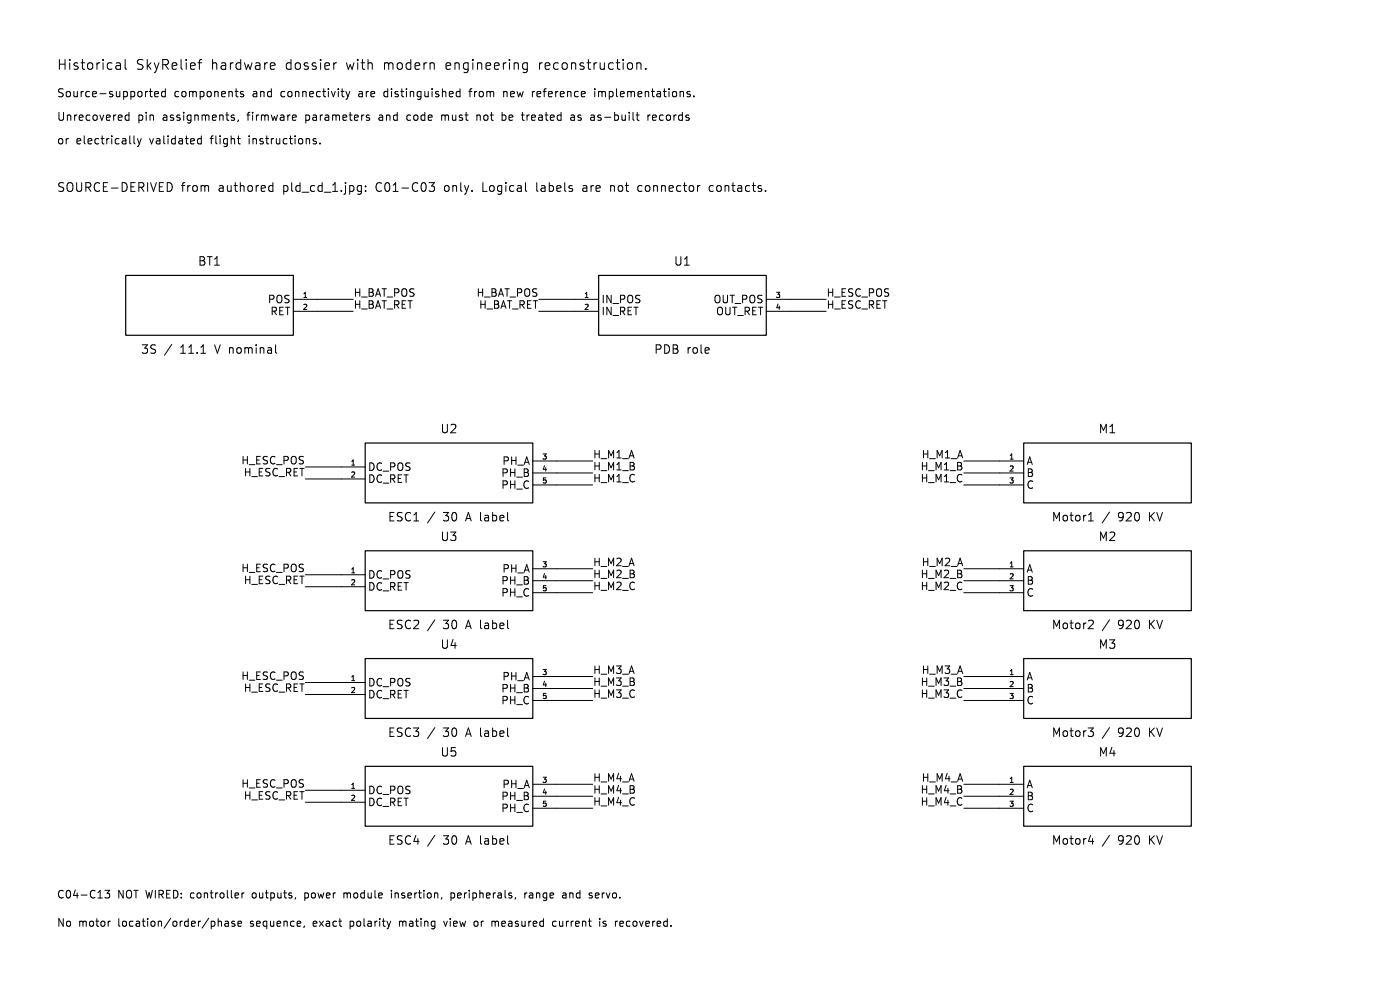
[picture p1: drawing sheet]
<svg xmlns="http://www.w3.org/2000/svg" width="297mm" height="210mm" viewBox="0 0 297 210" stroke-linecap="round" stroke-linejoin="round" font-family="sans-serif">
<path d="M26.7 58.4h35.5v12.7h-35.5zM127 58.4h35.6v12.7h-35.6zM77.5 94h35.5v12.7h-35.5zM217.2 94h35.5v12.7h-35.5zM77.5 116.8h35.5v12.7h-35.5zM217.2 116.8h35.5v12.7h-35.5zM77.5 139.7h35.5v12.7h-35.5zM217.2 139.7h35.5v12.7h-35.5zM77.5 162.6h35.5v12.7h-35.5zM217.2 162.6h35.5v12.7h-35.5z" fill="none" stroke="#000" stroke-width=".25"/>
<g fill="none" stroke="#000" stroke-width=".21">
<path d="M24.7 13.4h.8l.1 1.3M24.7 14.6h.9M25.6 13.8l-.9 .2M26.6 12.6v1.8l.3 .3M31.7 19.4h.6M31.9 18.8v1.5l.4 .2M32.8 20l.8-.2-.1-.3-.5-.1-.2 .2 .1 .8h.6M35.1 19.5l-.5-.1-.3 .3 .1 .7h.7M35.1 18.8v1.7M42 13.3h.8M42.8 12.6l-.4 .1-.1 .2v1.8M49.9 19.4h.6"/>
<path d="M51.6 19.5l-.4-.1-.2 .2 .1 .3 .5 .1v.4h-.6M57.4 13.4l.6-.1 .2 .1 .1 .4-1 .2M57.4 14.6h.8M70.8 13.3v1.4M71.4 13.3l-.4 .1-.2 .3M72.3 19.4h.7M73.4 19.4l.4 1.1M74.2 19.4l-.4 1.1M91.8 13.3l.3 .3v1.1M97.6 19.5l-.5-.1-.3 .3 .1 .7h.7M97.6 18.8v1.7M111.9 13.4l-.6-.1-.4 .4v.6l.2 .3h.8"/>
<path d="M111.9 13.3v1.7a.57 .57 0 0 1-.9 .3M124.1 19.5v.3l-.8 .2M134 13.4l.2 .3v.6l-.2 .3M135.1 13.5a.52 .52 0 0 1 .9 .1v1.1M135.1 13.3v1.4M137 14.5v.2M146.4 19.5l-.4-.1-.3 .2 .1 .3 .6 .1v.4h-.7M27.4 23.8v1.7M27.4 24.5l-.5-.1-.3 .3 .1 .7h.7M28.4 28.8v1.5l.3 .2M29.1 29.4l.5 1.1M29.6 30.5l-.5 .6"/>
<path d="M30 29.4l-.4 1.1M36.2 38.8l.3 .7v.7l-.3 .3M42.7 28.8v1.7M42.7 29.5l-.5-.1-.3 .3 .2 .7h.6M44.2 39.5l.1 1.1M49.7 24.5l-.4-.1-.3 .2 .1 .3 .6 .1v.4h-.7M50.3 29.4h.7M50.3 20.5h.2M50.6 25.4l-.2 .4M50.6 28.8v1.5l.4 .2M57.9 39.5l-.5-.1-.3 .1M57.9 38.7v1.9"/>
<path d="M62.3 24.4l.5 .1v.3l-.8 .2M62.8 25.4l-.5 .1M67.1 29.5l-.4-.1-.3 .2 .1 .3 .6 .1v.4h-.7M67.9 30.4v.1M72.7 20.4l.3 .1M73.8 20.5l-.4 .6M76 39.5h.7M76.7 39.4v1.5l-.4 .3-.4-.1M77.6 39.5v.1M78.4 24.5l-.5-.1-.2 .2 .1 .3 .6 .1v.4h-.7M91 38.7h1.2l-.7 .8 .6 .1v.8l-.3 .2h-.5l-.3-.2M110.6 24.4h.6"/>
<path d="M111.5 38.7v1.6l.2 .3M121.3 24.4l-.2 .1M121.3 24.9a.33 .33 0 0 0-.3 .3 .33 .33 0 0 0 .3 .3M125.5 24.4l-.1 .1M125.5 24.9a.33 .33 0 0 0-.2 .3 .33 .33 0 0 0 .2 .3M134.9 24.4h.7M135.2 23.8v1.5l.4 .2M137.5 24.4v1.1M137.9 24.4l-.3 .1-.1 .2M147.2 20.4v.1M148.5 39.4l-.4 .1-.1 .2M57.1 40.4l.3 .2 .5-.1"/>
<path d="M76 40.5h.7M77.6 40.4v.2M162.4 40.4v.2M36.4 73.1l-1.5 2.3M42.6 74.9h1M58.5 73.1v1.6l.2 .2M62.2 63.5h12.7M62.2 66h12.7M114.3 63.5h12.7M114.3 66h12.7M162.6 63.5h12.7M162.6 66h12.7"/>
<path d="M64.8 99.1h12.7M113 97.8h12.7M204.5 97.8h12.7M64.8 101.6h12.7M92.2 108.6l-1.5 2.3M107.8 110.4l.1 .1M113 100.3h12.7M113 102.9h12.7M204.5 100.3h12.7M204.5 102.9h12.7M230.9 110.5h1M231.1 109.1l.3-.4v1.8"/>
<path d="M235.4 108.6l-1.6 2.3M64.8 121.9h12.7M64.8 124.5h12.7M92.2 131.5l-1.5 2.3M107.8 133.3l.1 .1M113 120.7h12.7M113 123.2h12.7M113 125.7h12.7M204.5 120.7h12.7M204.5 123.2h12.7M204.5 125.7h12.7M231.6 131.6l.3 .3v.4l-1.1 1.1h1.1"/>
<path d="M235.4 131.5l-1.6 2.3M64.8 144.8h12.7M64.8 147.3h12.7M92.2 154.3l-1.5 2.4M107.8 156.1l.1 .1M113 143.5h12.7M113 146.1h12.7M113 148.6h12.7M204.5 143.5h12.7M204.5 146.1h12.7M204.5 148.6h12.7M230.8 154.4h1.1l-.5 .7"/>
<path d="M231.6 155.1l.3 .4v.4l-.3 .3M235.4 154.3l-1.6 2.4M64.8 167.6h12.7M64.8 170.2h12.7M92.2 177.2l-1.5 2.3M107.8 179l.1 .1M113 166.4h12.7M113 168.9h12.7M113 171.5h12.7M204.5 166.4h12.7M204.5 168.9h12.7M204.5 171.5h12.7"/>
<path d="M230.9 178.5h1.1M231.8 177.9v1.2M235.4 177.2l-1.6 2.3M22.3 188.9h1l-.6 .6 .5 .1v.7l-.2 .2-.7-.2M23.4 195.4l-.3 .1M46.3 195.6l.2-.2 .4 .1 .1 1M46.3 194.9v1.6M47.8 195.5h.6l.1 1M48.5 195.8l-.6 .1a.32 .32 0 0 0-.2 .3 .32 .32 0 0 0 .2 .3l.6-.1M49.8 195.5l-.4-.1-.2 .2v.3l.6 .1v.4h-.6M50.4 189.4l.2 .4-.7 .2M50.5 196l.8-.2-.1-.3-.5-.1-.2 .2 .1 .8h.6"/>
<path d="M50.6 190.4l-.2 .1M51.3 189.4v1.1M51.8 189.4l-.3 .1-.2 .2M62.7 190.4l-.1 .3M64.6 196.4l-.2 .3M82.9 195.4l-.4 1.1M93.7 190.4l-.1 .3M104.4 195.4v1.1M104.4 195.5v.1M109.4 190.4l-.2 .3M111.3 189.4v1.1M111.5 189.5l-.2 .2"/>
<path d="M117.5 195.4l-.3 .3v.5l.3 .3M119.5 189.4l-.1 .1M119.5 189.9a.32 .32 0 0 0-.2 .3 .32 .32 0 0 0 .2 .3M125 190.4l.4 .1M125.4 189.4l-.4 .2 .1 .3 .3 .1M127.2 194.9v.1M127.2 195.4v1.1M130.6 195.4v1.1M131 195.4l-.3 .1-.1 .2"/>
</g>
<g font-size="2.9">
<text x="12" y="15">Historical</text>
<text x="28.7" y="15">SkyRelief</text>
<text x="44.6" y="15">hardware</text>
<text x="60.4" y="15">dossier</text>
<text x="73.3" y="15">with</text>
<text x="81.2" y="15">modern</text>
<text x="94.4" y="15">engineering</text>
<text x="114.1" y="15">reconstruction.</text>
</g>
<g font-size="2.6">
<text x="12" y="40.9">SOURCE-DERIVED</text>
<text x="38.3" y="40.9">from</text>
<text x="46.2" y="40.9">authored</text>
<text x="59.9" y="40.9">pld_cd_1.jpg:</text>
<text x="79.7" y="40.9">C01-C03</text>
<text x="94.3" y="40.9">only.</text>
<text x="102.4" y="40.9">Logical</text>
<text x="113.9" y="40.9">labels</text>
<text x="123.8" y="40.9">are</text>
<text x="129.8" y="40.9">not</text>
<text x="135.7" y="40.9">connector</text>
<text x="150.9" y="40.9">contacts.</text>
</g>
<g font-size="2.5">
<text x="42" y="56.5">BT1</text>
<text x="142.9" y="56.5">U1</text>
<text x="29.9" y="75.2">3S</text>
<text x="38.1" y="75.2">11.1</text>
<text x="45.6" y="75.2">V nominal</text>
<text x="138.7" y="75.2">PDB role</text>
<text x="93.4" y="92.1">U2</text>
<text x="233" y="92.1">M1</text>
<text x="82.3" y="110.8">ESC1</text>
<text x="93.9" y="110.8">30</text>
<text x="98.8" y="110.8">A label</text>
<text x="223.1" y="110.8">Motor1</text>
<text x="237.1" y="110.8">920</text>
<text x="243.7" y="110.8">KV</text>
<text x="93.4" y="115">U3</text>
<text x="233" y="115">M2</text>
<text x="82.3" y="133.7">ESC2</text>
<text x="93.4" y="137.8">U4</text>
<text x="93.9" y="133.7">30</text>
<text x="98.8" y="133.7">A label</text>
<text x="223.1" y="133.7">Motor2</text>
<text x="233" y="137.8">M3</text>
<text x="237.1" y="133.7">920</text>
<text x="243.7" y="133.7">KV</text>
<text x="82.3" y="156.5">ESC3</text>
<text x="93.4" y="160.7">U5</text>
<text x="93.9" y="156.5">30</text>
<text x="98.8" y="156.5">A label</text>
<text x="223.1" y="156.5">Motor3</text>
<text x="233" y="160.7">M4</text>
<text x="237.1" y="156.5">920</text>
<text x="243.7" y="156.5">KV</text>
<text x="82.3" y="179.4">ESC4</text>
<text x="93.9" y="179.4">30</text>
<text x="98.8" y="179.4">A label</text>
<text x="223.1" y="179.4">Motor4</text>
<text x="237.1" y="179.4">920</text>
<text x="243.7" y="179.4">KV</text>
</g>
<g font-size="2.4">
<text x="12" y="20.8">Source-supported</text>
<text x="36.8" y="20.8">components</text>
<text x="53.5" y="20.8">and</text>
<text x="59.5" y="20.8">connectivity</text>
<text x="76.1" y="20.8">are</text>
<text x="81.6" y="20.8">distinguished</text>
<text x="99.9" y="20.8">from</text>
<text x="107.2" y="20.8">new</text>
<text x="113.4" y="20.8">reference</text>
<text x="126.7" y="20.8">implementations.</text>
<text x="12" y="25.8">Unrecovered</text>
<text x="29.1" y="25.8">pin</text>
<text x="34.4" y="25.8">assignments,</text>
<text x="52.5" y="25.8">firmware</text>
<text x="64.8" y="25.8">parameters</text>
<text x="80.5" y="25.8">and</text>
<text x="86.6" y="25.8">code</text>
<text x="94" y="25.8">must</text>
<text x="101.6" y="25.8">not</text>
<text x="107.1" y="25.8">be</text>
<text x="111.5" y="25.8">treated</text>
<text x="121.9" y="25.8">as</text>
<text x="126.2" y="25.8">as-built</text>
<text x="138.5" y="25.8">records</text>
<text x="12" y="30.8">or</text>
<text x="16" y="30.8">electrically</text>
<text x="31.6" y="30.8">validated</text>
<text x="44.7" y="30.8">flight</text>
<text x="52.8" y="30.8">instructions.</text>
</g>
<g font-size="2.3">
<text x="12" y="190.8">C04-C13</text>
<text x="24.8" y="190.8">NOT WIRED: controller</text>
<text x="53.6" y="190.8">outputs,</text>
<text x="64.8" y="190.8">power</text>
<text x="73.3" y="190.8">module</text>
<text x="83.5" y="190.8">insertion,</text>
<text x="96.2" y="190.8">peripherals,</text>
<text x="112" y="190.8">range</text>
<text x="120.2" y="190.8">and</text>
<text x="126" y="190.8">servo.</text>
<text x="12" y="196.8">No</text>
<text x="16.6" y="196.8">motor</text>
<text x="25" y="196.8">location/order/phase</text>
<text x="53.1" y="196.8">sequence,</text>
<text x="66.6" y="196.8">exact</text>
<text x="74.4" y="196.8">polarity</text>
<text x="85" y="196.8">mating</text>
<text x="94.7" y="196.8">view</text>
<text x="101.2" y="196.8">or</text>
<text x="105.1" y="196.8">measured</text>
<text x="118.1" y="196.8">current</text>
<text x="128.2" y="196.8">is</text>
<text x="131.6" y="196.8">recovered.</text>
</g>
<g font-size="2.2">
<text x="56.8" y="64.5">POS</text>
<text x="74.9" y="65.6">H_BAT_RET</text>
<text x="74.9" y="63.1">H_BAT_POS</text>
<text x="101.1" y="63.1">H_BAT_POS</text>
<text x="101.6" y="65.6">H_BAT_RET</text>
<text x="127.5" y="64.5">IN_POS</text>
<text x="151.3" y="64.5">OUT_POS</text>
<text x="175.3" y="63.1">H_ESC_POS</text>
<text x="175.3" y="65.6">H_ESC_RET</text>
<text x="57.3" y="67.1">RET</text>
<text x="127.5" y="67.1">IN_RET</text>
<text x="151.9" y="67.1">OUT_RET</text>
<text x="51.1" y="98.6">H_ESC_POS</text>
<text x="51.7" y="101.2">H_ESC_RET</text>
<text x="78" y="100.1">DC_POS</text>
<text x="106.3" y="101.4">PH_B</text>
<text x="106.5" y="98.8">PH_A</text>
<text x="125.7" y="97.4">H_M1_A</text>
<text x="125.7" y="99.9">H_M1_B</text>
<text x="195.3" y="99.9">H_M1_B</text>
<text x="195.5" y="97.4">H_M1_A</text>
<text x="217.7" y="98.8">A</text>
<text x="217.7" y="101.4">B</text>
<text x="78" y="102.6">DC_RET</text>
<text x="106.3" y="103.9">PH_C</text>
<text x="125.7" y="102.4">H_M1_C</text>
<text x="195.3" y="102.4">H_M1_C</text>
<text x="217.7" y="103.9">C</text>
<text x="51.1" y="121.5">H_ESC_POS</text>
<text x="51.7" y="124">H_ESC_RET</text>
<text x="78" y="122.9">DC_POS</text>
<text x="78" y="125.5">DC_RET</text>
<text x="106.3" y="124.2">PH_B</text>
<text x="106.5" y="121.7">PH_A</text>
<text x="125.7" y="120.2">H_M2_A</text>
<text x="125.7" y="122.8">H_M2_B</text>
<text x="125.7" y="125.3">H_M2_C</text>
<text x="195.3" y="122.8">H_M2_B</text>
<text x="195.3" y="125.3">H_M2_C</text>
<text x="195.5" y="120.2">H_M2_A</text>
<text x="217.7" y="121.7">A</text>
<text x="217.7" y="124.2">B</text>
<text x="106.3" y="126.8">PH_C</text>
<text x="217.7" y="126.8">C</text>
<text x="125.7" y="143.1">H_M3_A</text>
<text x="195.5" y="143.1">H_M3_A</text>
<text x="51.1" y="144.3">H_ESC_POS</text>
<text x="51.7" y="146.9">H_ESC_RET</text>
<text x="78" y="145.8">DC_POS</text>
<text x="78" y="148.3">DC_RET</text>
<text x="106.3" y="147.1">PH_B</text>
<text x="106.3" y="149.6">PH_C</text>
<text x="106.5" y="144.5">PH_A</text>
<text x="125.7" y="145.6">H_M3_B</text>
<text x="125.7" y="148.2">H_M3_C</text>
<text x="195.3" y="148.2">H_M3_C</text>
<text x="195.3" y="145.6">H_M3_B</text>
<text x="217.7" y="144.5">A</text>
<text x="217.7" y="147.1">B</text>
<text x="217.7" y="149.6">C</text>
<text x="51.1" y="167.2">H_ESC_POS</text>
<text x="106.5" y="167.4">PH_A</text>
<text x="125.7" y="165.9">H_M4_A</text>
<text x="195.5" y="165.9">H_M4_A</text>
<text x="217.7" y="167.4">A</text>
<text x="51.7" y="169.7">H_ESC_RET</text>
<text x="78" y="168.7">DC_POS</text>
<text x="78" y="171.2">DC_RET</text>
<text x="106.3" y="169.9">PH_B</text>
<text x="106.3" y="172.5">PH_C</text>
<text x="125.7" y="168.5">H_M4_B</text>
<text x="125.7" y="171">H_M4_C</text>
<text x="195.3" y="168.5">H_M4_B</text>
<text x="195.3" y="171">H_M4_C</text>
<text x="217.7" y="169.9">B</text>
<text x="217.7" y="172.5">C</text>
</g>
<g font-size="1.5">
<text x="64.1" y="63.2">1</text>
<text x="64.1" y="65.8">2</text>
<text x="123.8" y="63.2">1</text>
<text x="123.8" y="65.8">2</text>
<text x="164.5" y="63.2">3</text>
<text x="164.5" y="65.8">4</text>
<text x="74.3" y="98.8">1</text>
<text x="74.3" y="101.3">2</text>
<text x="114.9" y="97.5">3</text>
<text x="114.9" y="100.1">4</text>
<text x="214" y="97.5">1</text>
<text x="214" y="100.1">2</text>
<text x="114.9" y="102.6">5</text>
<text x="214" y="102.6">3</text>
<text x="74.3" y="121.7">1</text>
<text x="74.3" y="124.2">2</text>
<text x="114.9" y="120.4">3</text>
<text x="114.9" y="122.9">4</text>
<text x="114.9" y="125.5">5</text>
<text x="214" y="120.4">1</text>
<text x="214" y="122.9">2</text>
<text x="214" y="125.5">3</text>
<text x="114.9" y="143.3">3</text>
<text x="214" y="143.3">1</text>
<text x="74.3" y="144.5">1</text>
<text x="74.3" y="147.1">2</text>
<text x="114.9" y="145.8">4</text>
<text x="114.9" y="148.3">5</text>
<text x="214" y="145.8">2</text>
<text x="214" y="148.3">3</text>
<text x="74.3" y="167.4">1</text>
<text x="114.9" y="166.1">3</text>
<text x="214" y="166.1">1</text>
<text x="74.3" y="169.9">2</text>
<text x="114.9" y="168.7">4</text>
<text x="114.9" y="171.2">5</text>
<text x="214" y="168.7">2</text>
<text x="214" y="171.2">3</text>
</g>
</svg>
